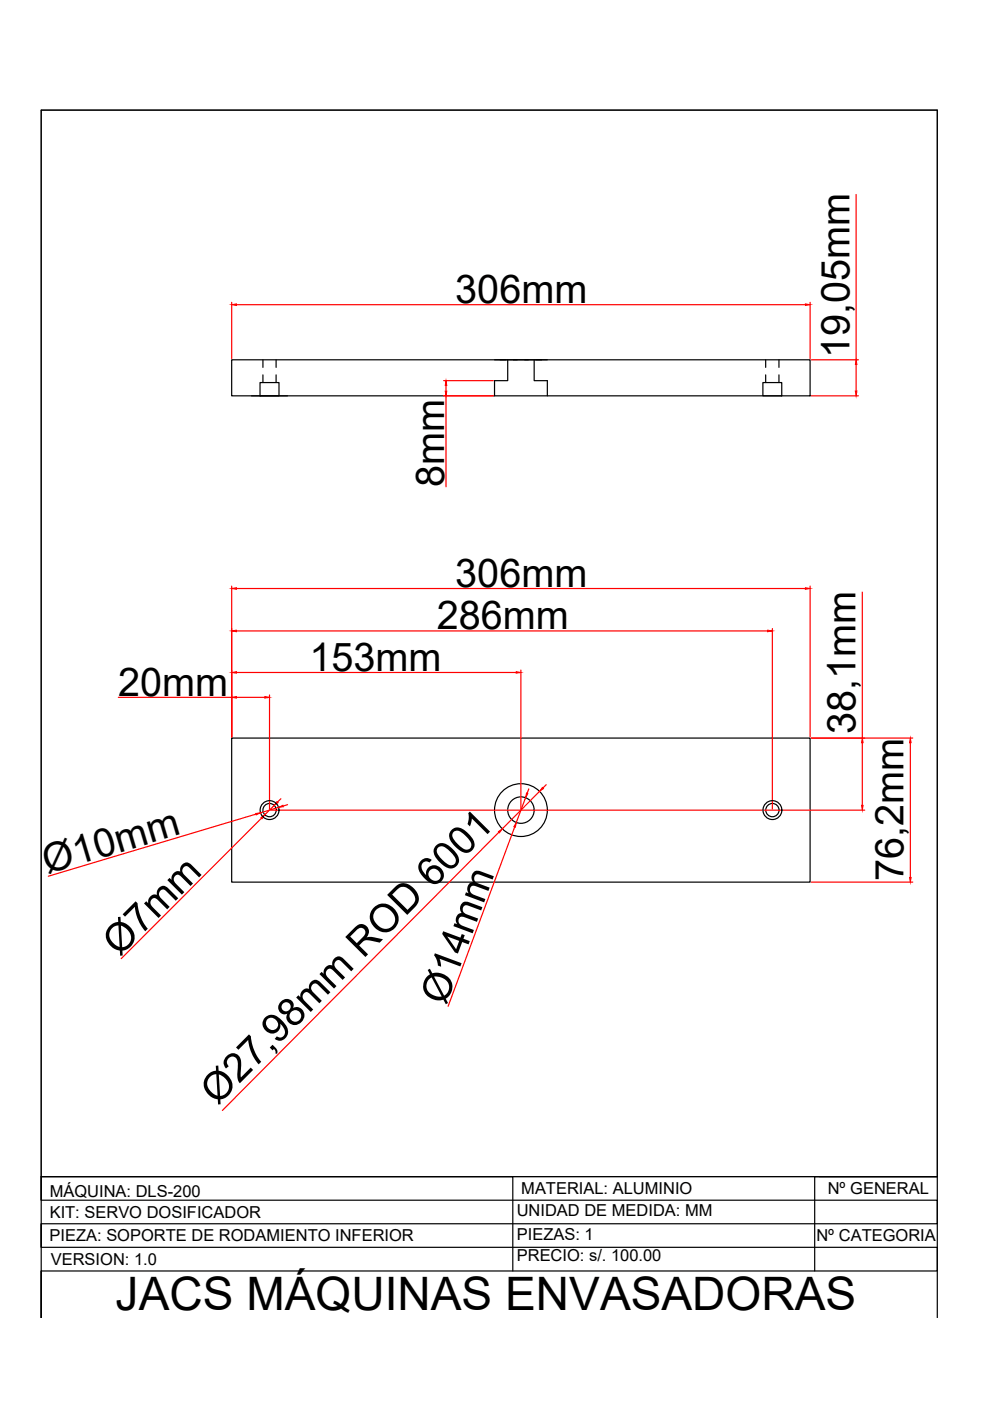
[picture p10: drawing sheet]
<svg xmlns="http://www.w3.org/2000/svg" width="210mm" height="297mm" viewBox="0 0 210 297" stroke-linecap="round" stroke-linejoin="round" font-family="sans-serif">
<!-- layer: 0 -->
<g fill="none" stroke="#000" stroke-width=".25">
<path d="M49.1 76.3h122.7v7.6h-122.7zM55.7 76.3v1.6M55.7 79.5v1.6M58.5 76.3v1.6M58.5 79.5v1.6M104.9 76.3h11.1M107.6 76.3v4.4h-2.7v3.2M113.3 76.3v4.4h2.7v3.2M162.3 76.3v1.6M162.3 79.5v1.6M165.2 76.3v1.6M165.2 79.5v1.6"/>
<path d="M53.3 83.9h7.7M55.1 81.1h4.1v2.8h-4.1zM161.7 81.1h4v2.8h-4zM49.1 156.5h122.7v30.5h-122.7zM8.7 249.5h100v20M173.7 249.5h25M198.7 249.5h-190v5h190v5h-190v5h190v5h-190v9.9v-256.1h190v256.1M198.7 249.5h-26v20"/>
<circle cx="57.2" cy="171.8" r="2"/>
<circle cx="57.2" cy="171.8" r="1.41"/>
<circle cx="110.5" cy="171.8" r="5.6"/>
<circle cx="110.5" cy="171.8" r="2.8"/>
<circle cx="163.8" cy="171.8" r="2"/>
<circle cx="163.8" cy="171.8" r="1.41"/>
</g>
<g fill="none" stroke="#f00" stroke-width=".25">
<path d="M181.5 41.2v35.1M49.1 64.1v11.9M50.1 64.6h120.7M171.8 64.1v11.9M172 76.3h10M181.5 77.3v5.6M94.1 83.9h10.5M94.1 80.7h10.5M94.6 81.7v1.2M94.6 83.9v19.3M172 83.9h10M49.1 124.3v31.9"/>
<path d="M50.1 133.8h112.6M50.1 124.8h120.7M163.8 133.3v38.2M171.8 124.3v31.9M182.8 125.5v31M25.1 147.8h24M50.1 147.8h6M50.1 142.6h59.3M57.1 147.3v24.2M110.4 142.1v29.4M172 156.5h21.5M182.8 157.5v13.3"/>
<path d="M193 157.5v28.5M54.3 172.6l-44.1 13.2M55.4 173.5l-29.7 29.7M57.4 171.8h125.9M58.1 170.8l-2 1.9M59.1 171.2l-3.9 1.1M59.6 169.4l-.8 .7M61 170.6l-1 .3M105.8 176.4l-58.6 59M109.1 175.3l-14.1 38.1M111.4 169.1l-1.9 5.3M112.1 167.3l-.3 .9"/>
<path d="M114.4 167.8l-7.9 7.9M115.8 166.4l-.7 .7M172 187h21.5"/>
</g>
<g fill="#f00" stroke="#f00" stroke-width=".21">
<path d="M49.1 64.6l1-.2v.4z"/>
<path d="M170.8 64.4l1 .2-1 .2z"/>
<path d="M181.3 82.9h.4l-.2 1z"/>
<path d="M181.5 76.3l.2 1h-.4z"/>
<path d="M56.1 147.7l1 .1-1 .2z"/>
<path d="M49.1 147.8l1-.1v.3z"/>
<path d="M109.4 142.4l1 .2-1 .1z"/>
<path d="M49.1 142.6l1-.2v.3z"/>
<path d="M162.7 133.6l1.1 .2-1.1 .1z"/>
<path d="M49.1 133.8l1-.2v.3z"/>
<path d="M170.8 124.6l1 .2-1 .1z"/>
<path d="M49.1 124.8l1-.2v.3z"/>
<path d="M182.7 170.8h.3l-.2 1z"/>
<path d="M182.8 156.5l.2 1h-.3z"/>
<path d="M192.8 186h.4l-.2 1z"/>
<path d="M193 156.5l.2 1h-.4z"/>
<path d="M58.7 169.9l.3 .3-.9 .6z"/>
<path d="M55.3 173.3l.8-.6-.5 .9z"/>
<path d="M115 167l.2 .2-.8 .6z"/>
<path d="M105.7 176.3l.8-.6-.6 .9z"/>
<path d="M111.6 168.1l.3 .2-.5 .8z"/>
<path d="M109.5 174.4l-.2 1-.3-.1z"/>
<path d="M59.1 171.2l.9-.5 .1 .3z"/>
<path d="M54.2 172.5l1-.2-.9 .5z"/>
<path d="M94.6 80.7l.1 1h-.3z"/>
<path d="M94.4 82.9h.3l-.1 1z"/>
</g>
<path d="M8.7 23.3h190v226.2h-190z" fill="none" stroke="#000" stroke-width=".21"/>
<text font-size="9.8" x="24.5" y="277.7">JACS MÁQUINAS ENVASADORAS</text>
<g font-size="8.4">
<text x="96.5" y="64.2">306mm</text>
<text x="180.1" y="75.9" transform="rotate(-90 180.1 75.9)">19,05mm</text>
<text x="94.2" y="103.3" transform="rotate(-90 94.2 103.3)">8mm</text>
<text x="96.5" y="124.4">306mm</text>
<text x="92.6" y="133.4">286mm</text>
<text x="65.6" y="142.2">153mm</text>
<text x="25.1" y="147.5">20mm</text>
<text x="181.4" y="155.6" transform="rotate(-90 181.4 155.6)">38,1mm</text>
<text x="10" y="185.3" transform="rotate(-17 10 185.3)">Ø10mm</text>
<text x="191.6" y="186.9" transform="rotate(-90 191.6 186.9)">76,2mm</text>
<text x="25.3" y="202.9" transform="rotate(-45 25.3 202.9)">Ø7mm</text>
<text x="94.5" y="213.3" transform="rotate(-70 94.5 213.3)">Ø14mm</text>
<text x="46.1" y="234.5" transform="rotate(-45 46.1 234.5)">Ø27,98mm ROD 6001</text>
</g>
<g font-size="3.5">
<text x="10.5" y="253.7">MÁQUINA: DLS-200</text>
<text x="109.6" y="257.9">UNIDAD DE MEDIDA: MM</text>
<text x="110.5" y="253.2">MATERIAL: ALUMINIO</text>
<text x="175.5" y="253.2">Nº GENERAL</text>
<text x="10.5" y="263.1">PIEZA: SOPORTE DE RODAMIENTO INFERIOR</text>
<text x="10.5" y="258.1">KIT: SERVO DOSIFICADOR</text>
<text x="109.6" y="262.9">PIEZAS: 1</text>
<text x="173.1" y="263.1">Nº CATEGORIA</text>
<text x="10.8" y="268.1">VERSION: 1.0</text>
<text x="109.6" y="267.4">PRECIO: s/. 100.00</text>
</g>
</svg>
